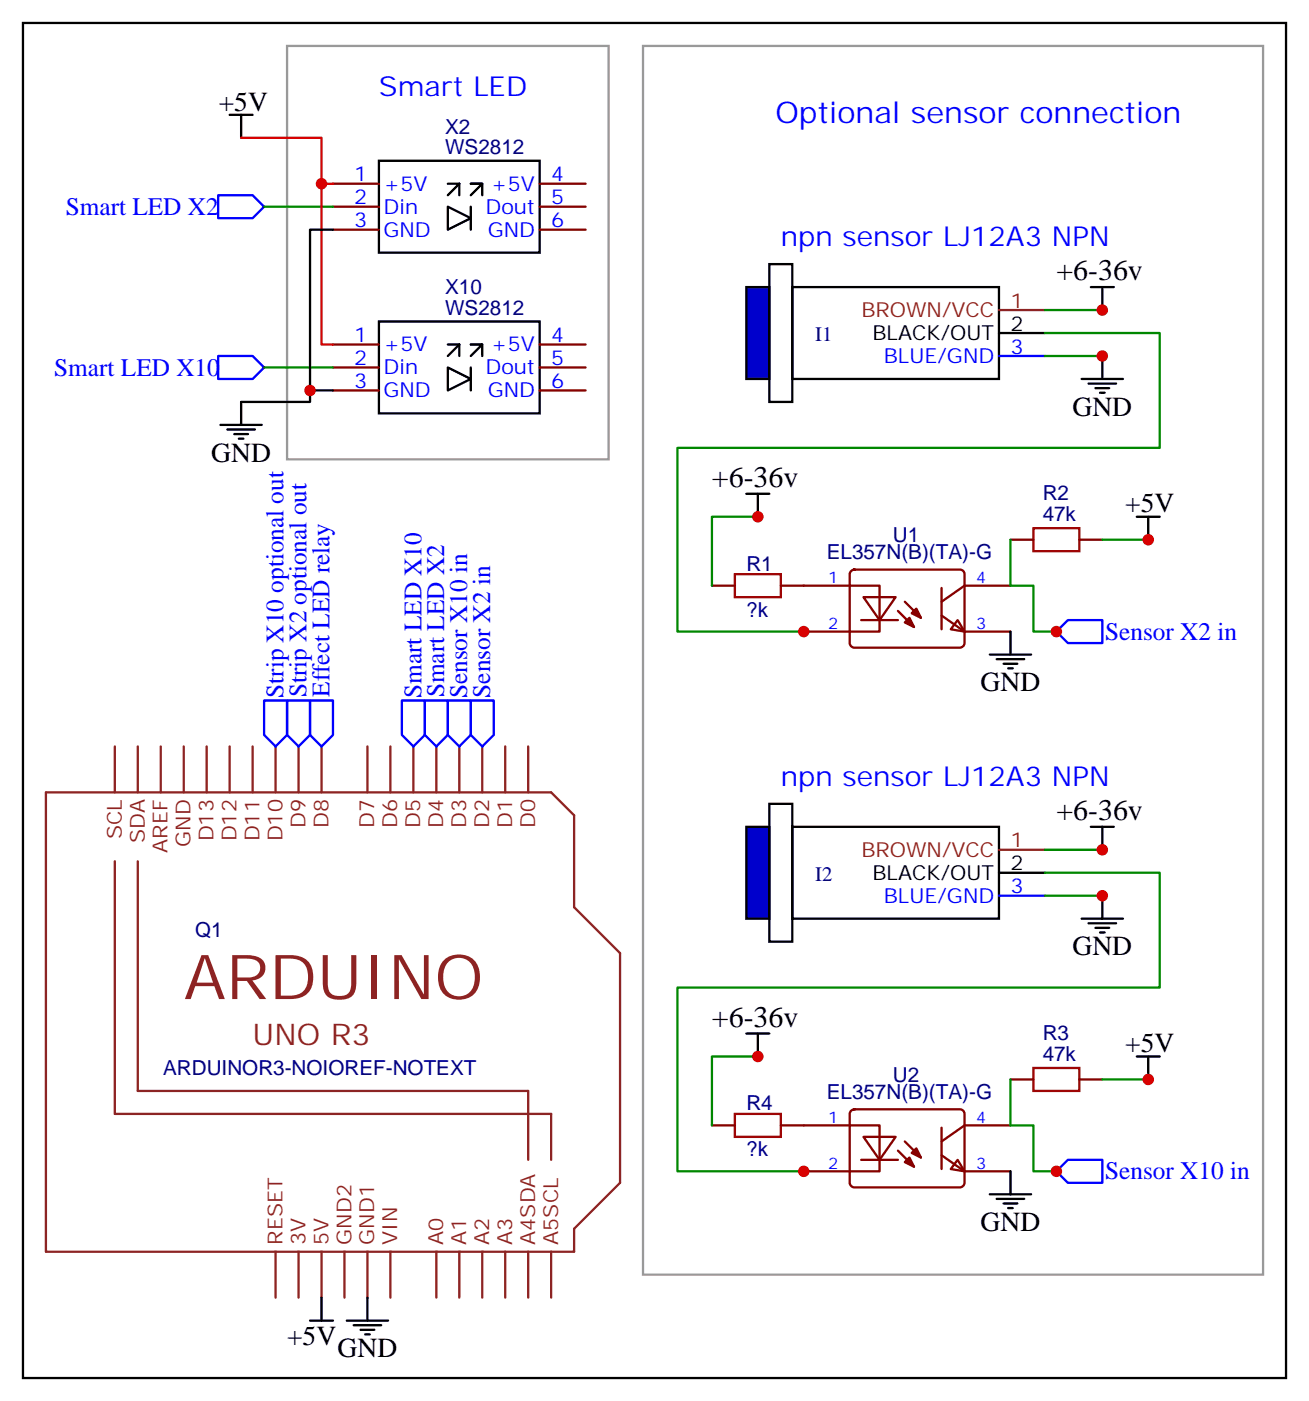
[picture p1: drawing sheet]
<svg xmlns="http://www.w3.org/2000/svg" width="201mm" height="215mm" viewBox="0 0 201 215" stroke-linecap="round" stroke-linejoin="round" font-family="sans-serif">
<path d="M44.1 7.1h49.4v63.5h-49.4zM98.8 7.1h95.2v188.7h-95.2z" fill="none" stroke="#999" stroke-width=".35"/>
<path d="M3.5 3.5h194.1v208.2h-194.1zM121.7 44.1h31.8v14.1h-31.8z" fill="none" stroke="#000" stroke-width=".35"/>
<g fill="none" stroke="#870000" stroke-width=".35">
<path d="M109.4 90h3.5M119.9 90h15.2v7h-11.6M130.8 87.7l.4-.2h16.3a.71 .71 0 0 1 .7 .7v10.6a.76 .76 0 0 1-.7 .7h-16.3a.76 .76 0 0 1-.7-.7v-10.6zM132.3 95.2h5.6M132.6 91.7h5l-2.5 3.5zM137.9 93.8l2.5 2.5M139 92.4l2.5 2.5M144.6 94.5l3.6 2.5h7M144.6 90.3v6.4M147.1 95.2l1.1 1.8-2.2-.3zM155.2 90h-7l-3.6 2.4M155.2 82.9h3.5"/>
<path d="M165.8 82.9h3.5"/>
</g>
<g fill="#870000" stroke="#870000" stroke-width=".35">
<path d="M139.7 94.9l.7 1.4-1.4-.7z"/>
<path d="M140.8 93.5l.7 1.4-1.4-.7z"/>
</g>
<path d="M112.9 88.2h7v3.5h-7zM158.7 81.1h7.1v3.6h-7.1z" fill="none" stroke="#a10000" stroke-width=".35"/>
<path d="M114.7 44.1h3.5v14.1h-3.5z" fill="#00c" stroke="#000" stroke-width=".35"/>
<g fill="none" stroke="#000" stroke-width=".35">
<path d="M58.2 24.7h24.7v14.1h-24.7zM68.8 31.8l3.5 1.7-3.5 1.8zM68.8 28.2h1.8M70.6 28.2v1.8M70.6 28.2l-1.8 1.8M72.3 30l1.8-1.8h-1.8h1.8v1.8M72.3 31.8v3.5M58.2 49.4h24.7v14.1h-24.7zM68.8 56.4l3.5 1.8-3.5 1.8zM68.8 52.9h1.8M70.6 52.9v1.8M70.6 52.9l-1.8 1.8"/>
<path d="M72.3 54.7l1.8-1.8h-1.8h1.8v1.8M72.3 56.4v3.6M118.2 40.6h3.5v21.1h-3.5zM153.5 51.2h7M121.7 127h31.8v14.1h-31.8z"/>
</g>
<path d="M153.5 47.6h7" fill="none" stroke="#930" stroke-width=".35"/>
<path d="M153.5 54.7h7" fill="none" stroke="#00f" stroke-width=".35"/>
<g fill="none" stroke="#8c2424" stroke-width=".35">
<path d="M17.6 114.7v7M21.2 114.7v7M24.7 114.7v7M28.2 114.7v7M31.7 114.7v7M35.3 114.7v7M38.8 114.7v7M42.3 114.7v7M45.9 114.7v7M49.4 114.7v7M56.4 114.7v7M60 114.7v7"/>
<path d="M63.5 114.7v7M67 114.7v7M70.6 114.7v7M74.1 114.7v7M77.6 114.7v7M81.1 114.7v7M7.1 121.7h77.6l3.5 3.5v14.1l7 7.1v35.3l-7 7v3.6h-81.1zM17.6 132.3v38.8h67.1v7.1M21.2 132.3v35.3h59.9v10.6M42.3 192.3v7M45.9 192.3v7M49.4 192.3v7"/>
<path d="M52.9 192.3v7M56.4 192.3v7M60 192.3v7M67 192.3v7M70.6 192.3v7M74.1 192.3v7M77.6 192.3v7M81.1 192.3v7M84.7 192.3v7"/>
</g>
<path d="M51.2 28.2h7M51.2 31.8h7M51.2 35.3h7M82.9 28.2h7.1M82.9 31.8h7.1M82.9 35.3h7.1M51.2 52.9h7M51.2 56.4h7M51.2 60h7M82.9 52.9h7.1M82.9 56.4h7.1M82.9 60h7.1" fill="none" stroke="#870000" stroke-width=".35"/>
<path d="M114.7 127h3.5v14.1h-3.5z" fill="#00c" stroke="#000" stroke-width=".35"/>
<g fill="none" stroke="#000" stroke-width=".35">
<path d="M35.3 17.6h3.5M37 17.6v3.6M51.2 35.3h-3.6v24.7h3.6M47.6 60v1.7h-10.6v3.6M166.2 58.2h6.3M167.2 58.9h4.2M167.6 44.1h3.5M168.3 59.6h2.1M169.3 44.1v3.5M169.3 54.7v3.5M33.9 65.3h6.3M34.9 66h4.3"/>
<path d="M36 66.7h2.1M36.7 67.4h.7M114.7 75.8h3.5M116.4 75.8v3.6M169 60.3h.7M174.6 79.4h3.6M176.4 79.4v3.5M155.2 97v3.5M152 100.5h6.4M153.1 101.2h4.2M154.2 102h2.1M154.9 102.7h.7"/>
<path d="M118.2 123.5h3.5v21.1h-3.5zM153.5 134.1h7M167.6 127h3.5M169.3 127v3.5M169.3 137.6v3.5M114.7 158.8h3.5M116.4 158.8v3.5M166.2 141.1h6.3M167.2 141.8h4.2M168.3 142.5h2.1M169 143.2h.7M155.2 179.9v3.5"/>
<path d="M174.6 162.3h3.6M176.4 162.3v3.5M49.4 199.3v3.5M56.4 199.3v3.5M152 183.4h6.4M153.1 184.1h4.2M154.2 184.9h2.1M154.9 185.6h.7M47.6 202.8h3.6M53.3 202.8h6.3M54.3 203.6h4.3M55.4 204.3h2.1"/>
<path d="M56.1 205h.7"/>
</g>
<path d="M153.5 130.5h7" fill="none" stroke="#930" stroke-width=".35"/>
<path d="M33.5 30h5.3l1.8 1.8-1.8 1.7h-5.3zM33.5 54.7h5.3l1.8 1.7-1.8 1.8h-5.3zM162.3 97l1.7-1.8h5.3v3.6h-5.3zM40.6 107.6h3.5v5.3l-1.8 1.8-1.7-1.8zM44.1 107.6h3.5v5.3l-1.7 1.8-1.8-1.8zM47.6 107.6h3.6v5.3l-1.8 1.8-1.8-1.8zM61.7 107.6h3.6v5.3l-1.8 1.8-1.8-1.8zM65.3 107.6h3.5v5.3l-1.8 1.8-1.7-1.8zM68.8 107.6h3.5v5.3l-1.7 1.8-1.8-1.8zM72.3 107.6h3.5v5.3l-1.7 1.8-1.8-1.8zM153.5 137.6h7M162.3 179.9l1.7-1.7h5.3v3.5h-5.3z" fill="none" stroke="#00f" stroke-width=".35"/>
<path d="M112.9 171.1h7v3.5h-7zM158.7 164h7.1v3.6h-7.1z" fill="none" stroke="#a10000" stroke-width=".35"/>
<g fill="none" stroke="#870000" stroke-width=".35">
<path d="M109.4 172.9h3.5M119.9 172.9h15.2v7h-11.6M130.8 170.6l.4-.2h16.3a.71 .71 0 0 1 .7 .7v10.6a.76 .76 0 0 1-.7 .7h-16.3a.76 .76 0 0 1-.7-.7v-10.6zM132.3 178.2h5.6M132.6 174.6h5l-2.5 3.6zM137.9 176.7l2.5 2.5M139 175.3l2.5 2.5M144.6 177.4l3.6 2.5h7M144.6 173.2v6.4M147.1 178.2l1.1 1.7-2.2-.3zM155.2 165.8h3.5M155.2 172.9h-7l-3.6 2.4"/>
<path d="M165.8 165.8h3.5"/>
</g>
<g fill="#870000" stroke="#870000" stroke-width=".35">
<path d="M139 178.5l.7-.7 .7 1.4z"/>
<path d="M140.1 177.1l.7-.7 .7 1.4z"/>
</g>
<g fill="none" stroke="#008700" stroke-width=".35">
<path d="M40.6 31.8h10.6M40.6 56.4h10.6M160.5 51.2h17.7v17.6h-74.1v28.2h19.4M160.5 47.6h8.8M160.5 54.7h8.8M116.4 79.4h-7v10.6M155.2 82.9v7.1h3.5v7h3.6M169.3 82.9h7.1M160.5 134.1h17.7v17.6h-74.1v28.2h19.4M160.5 137.6h8.8M160.5 130.5h8.8M116.4 162.3h-7v10.6"/>
<path d="M155.2 165.8v7.1h3.5v7h3.6M169.3 165.8h7.1"/>
</g>
<path d="M37 21.2h12.4v7M51.2 28.2h-1.8v24.7h1.8" fill="none" stroke="#f00" stroke-width=".35"/>
<g fill="#c00">
<circle cx="162.3" cy="179.9" r=".88"/>
<circle cx="123.5" cy="179.9" r=".88"/>
<circle cx="116.4" cy="162.3" r=".88"/>
<circle cx="169.3" cy="137.6" r=".88"/>
<circle cx="169.3" cy="130.5" r=".88"/>
<circle cx="176.4" cy="165.8" r=".88"/>
<circle cx="162.3" cy="97" r=".88"/>
<circle cx="123.5" cy="97" r=".88"/>
<circle cx="116.4" cy="79.4" r=".88"/>
<circle cx="169.3" cy="54.7" r=".88"/>
<circle cx="169.3" cy="47.6" r=".88"/>
<circle cx="176.4" cy="82.9" r=".88"/>
<circle cx="47.6" cy="60" r=".88"/>
<circle cx="49.4" cy="28.2" r=".88"/>
</g>
<text font-size="9.5" fill="#8d2323" x="28.2" y="153.5">ARDUINO</text>
<text font-size="4.6" fill="#00f" x="119.1" y="18.8">Optional sensor connection</text>
<g font-size="4.6">
<text x="162.3" y="43">+6-36v</text>
<text x="109.4" y="74.8">+6-36v</text>
<text x="162.3" y="125.9">+6-36v</text>
<text x="109.4" y="157.7">+6-36v</text>
</g>
<text font-size="4.6" fill="#8d2323" x="38.8" y="160.5">UNO R3</text>
<g font-size="4.2">
<text x="33.6" y="17">+5V</text>
<text x="164.7" y="63.9">GND</text>
<text x="32.5" y="70.9">GND</text>
<text x="172.9" y="78.7">+5V</text>
<text x="150.6" y="106.2">GND</text>
<text x="164.7" y="146.8">GND</text>
<text x="172.9" y="161.6">+5V</text>
<text x="150.6" y="189.1">GND</text>
<text x="44.1" y="206.6">+5V</text>
<text x="51.9" y="208.5">GND</text>
</g>
<g font-size="4.2" fill="#00f">
<text x="58.2" y="14.8">Smart LED</text>
<text x="119.9" y="37.8">npn sensor LJ12A3 NPN</text>
<text x="119.9" y="120.7">npn sensor LJ12A3 NPN</text>
</g>
<g font-size="3.9" fill="#00f">
<text x="10.1" y="33">Smart LED X2</text>
<text x="8.3" y="57.7">Smart LED X10</text>
<text x="169.8" y="98.2">Sensor X2 in</text>
<text x="43.6" y="107.2" transform="rotate(-90 43.6 107.2)">Strip X10 optional out</text>
<text x="47.1" y="107.1" transform="rotate(-90 47.1 107.1)">Strip X2 optional out</text>
<text x="50.6" y="107" transform="rotate(-90 50.6 107)">Effect LED relay</text>
<text x="64.7" y="107.2" transform="rotate(-90 64.7 107.2)">Smart LED X10</text>
<text x="68.3" y="107.1" transform="rotate(-90 68.3 107.1)">Smart LED X2</text>
<text x="71.8" y="107.3" transform="rotate(-90 71.8 107.3)">Sensor X10 in</text>
<text x="75.3" y="107.2" transform="rotate(-90 75.3 107.2)">Sensor X2 in</text>
<text x="169.8" y="181.2">Sensor X10 in</text>
</g>
<g font-size="3.2" fill="#000080">
<text x="68.4" y="23.6">WS2812</text>
<text x="68.4" y="20.5">X2</text>
<text x="68.4" y="45.2">X10</text>
<text x="68.4" y="48.3">WS2812</text>
<text x="125.2" y="52.4">I1</text>
<text x="160.2" y="76.8">R2</text>
<text x="137.2" y="83.3">U1</text>
<text x="160.2" y="80.1">47k</text>
<text x="114.7" y="87.7">R1</text>
<text x="127" y="85.9">EL357N(B)(TA)-G</text>
<text x="114.7" y="94.7">?k</text>
<text x="125.2" y="135.3">I2</text>
<text x="30" y="143.9">Q1</text>
<text x="160.2" y="159.8">R3</text>
<text x="25" y="165.1">ARDUINOR3-NOIOREF-NOTEXT</text>
<text x="137.2" y="166.2">U2</text>
<text x="160.2" y="163">47k</text>
<text x="114.7" y="170.6">R4</text>
<text x="127" y="168.8">EL357N(B)(TA)-G</text>
<text x="114.7" y="177.6">?k</text>
</g>
<g font-size="3.2" fill="#00f">
<text x="54.4" y="27.9">1</text>
<text x="58.9" y="29.3">+5V</text>
<text x="75.4" y="29.3">+5V</text>
<text x="84.7" y="27.9">4</text>
<text x="54.4" y="31.4">2</text>
<text x="54.4" y="34.9">3</text>
<text x="58.9" y="32.8">Din</text>
<text x="74.6" y="32.8">Dout</text>
<text x="84.7" y="31.4">5</text>
<text x="84.7" y="34.9">6</text>
<text x="58.9" y="36.3">GND</text>
<text x="74.9" y="36.3">GND</text>
<text x="54.4" y="52.6">1</text>
<text x="58.9" y="54">+5V</text>
<text x="75.4" y="54">+5V</text>
<text x="84.7" y="52.6">4</text>
<text x="54.4" y="56.1">2</text>
<text x="54.4" y="59.6">3</text>
<text x="58.9" y="57.5">Din</text>
<text x="74.6" y="57.5">Dout</text>
<text x="84.7" y="56.1">5</text>
<text x="84.7" y="59.6">6</text>
<text x="135.8" y="55.7">BLUE/GND</text>
<text x="155.2" y="54.3">3</text>
<text x="58.9" y="61">GND</text>
<text x="74.9" y="61">GND</text>
<text x="155.2" y="137.2">3</text>
<text x="135.8" y="138.6">BLUE/GND</text>
</g>
<g font-size="3.2" fill="#930">
<text x="155.2" y="47.3">1</text>
<text x="132.3" y="48.7">BROWN/VCC</text>
<text x="132.3" y="131.6">BROWN/VCC</text>
<text x="155.2" y="130.2">1</text>
</g>
<g font-size="3.2">
<text x="134" y="52.2">BLACK/OUT</text>
<text x="155.2" y="50.8">2</text>
<text x="134" y="135.1">BLACK/OUT</text>
<text x="155.2" y="133.7">2</text>
</g>
<g font-size="3.2" fill="#8d2323">
<text x="18.7" y="128.9" transform="rotate(-90 18.7 128.9)">SCL</text>
<text x="22.2" y="129.5" transform="rotate(-90 22.2 129.5)">SDA</text>
<text x="25.8" y="131" transform="rotate(-90 25.8 131)">AREF</text>
<text x="29.3" y="130" transform="rotate(-90 29.3 130)">GND</text>
<text x="32.8" y="129.2" transform="rotate(-90 32.8 129.2)">D13</text>
<text x="36.3" y="129.2" transform="rotate(-90 36.3 129.2)">D12</text>
<text x="39.9" y="129.2" transform="rotate(-90 39.9 129.2)">D11</text>
<text x="43.4" y="129.2" transform="rotate(-90 43.4 129.2)">D10</text>
<text x="46.9" y="127.2" transform="rotate(-90 46.9 127.2)">D9</text>
<text x="50.4" y="127.2" transform="rotate(-90 50.4 127.2)">D8</text>
<text x="57.5" y="127.2" transform="rotate(-90 57.5 127.2)">D7</text>
<text x="61" y="127.2" transform="rotate(-90 61 127.2)">D6</text>
<text x="64.6" y="127.2" transform="rotate(-90 64.6 127.2)">D5</text>
<text x="68.1" y="127.2" transform="rotate(-90 68.1 127.2)">D4</text>
<text x="71.6" y="127.2" transform="rotate(-90 71.6 127.2)">D3</text>
<text x="75.1" y="127.2" transform="rotate(-90 75.1 127.2)">D2</text>
<text x="78.7" y="127.2" transform="rotate(-90 78.7 127.2)">D1</text>
<text x="82.2" y="127.2" transform="rotate(-90 82.2 127.2)">D0</text>
<text x="43.4" y="191.2" transform="rotate(-90 43.4 191.2)">RESET</text>
<text x="46.9" y="191.2" transform="rotate(-90 46.9 191.2)">3V</text>
<text x="50.4" y="191.2" transform="rotate(-90 50.4 191.2)">5V</text>
<text x="54" y="191.2" transform="rotate(-90 54 191.2)">GND2</text>
<text x="57.5" y="191.2" transform="rotate(-90 57.5 191.2)">GND1</text>
<text x="61" y="191.2" transform="rotate(-90 61 191.2)">VIN</text>
<text x="68.1" y="191.2" transform="rotate(-90 68.1 191.2)">A0</text>
<text x="71.6" y="191.2" transform="rotate(-90 71.6 191.2)">A1</text>
<text x="75.1" y="191.2" transform="rotate(-90 75.1 191.2)">A2</text>
<text x="78.7" y="191.2" transform="rotate(-90 78.7 191.2)">A3</text>
<text x="82.2" y="191.2" transform="rotate(-90 82.2 191.2)">A4SDA</text>
<text x="85.7" y="191.2" transform="rotate(-90 85.7 191.2)">A5SCL</text>
</g>
<g font-size="2.5" fill="#00f">
<text x="127.2" y="89.6">1</text>
<text x="149.9" y="89.6">4</text>
<text x="127.2" y="96.7">2</text>
<text x="149.9" y="96.7">3</text>
<text x="127.2" y="172.5">1</text>
<text x="149.9" y="172.5">4</text>
<text x="127.2" y="179.6">2</text>
<text x="149.9" y="179.6">3</text>
</g>
</svg>
